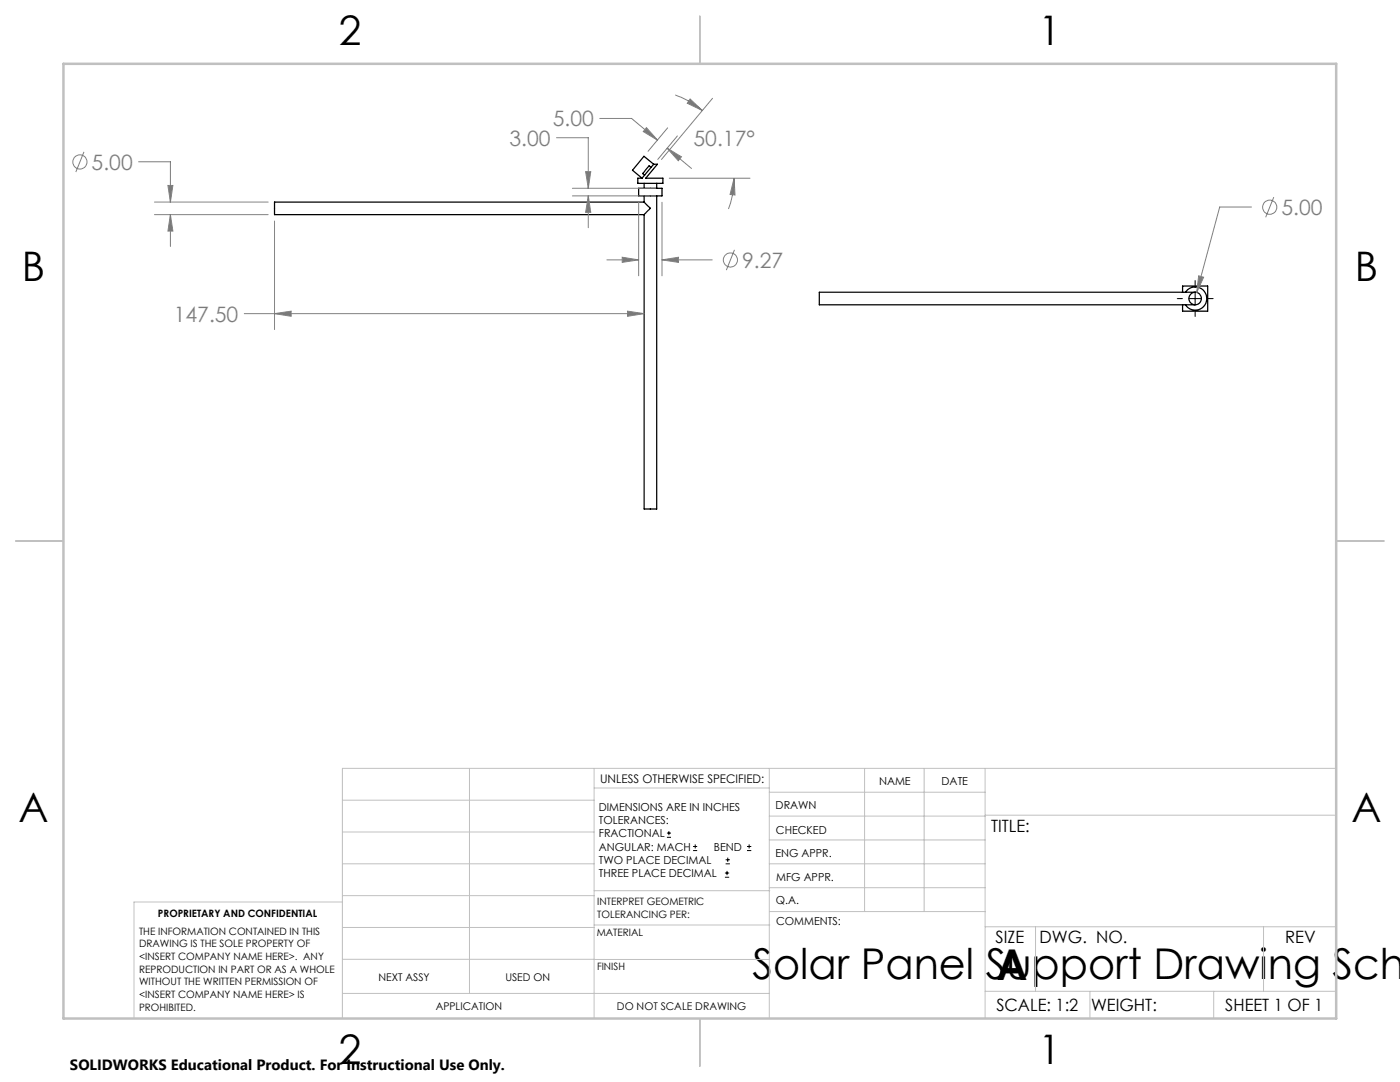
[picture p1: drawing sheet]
<svg xmlns="http://www.w3.org/2000/svg" width="279mm" height="216mm" viewBox="0 0 279 216" stroke-linecap="round" stroke-linejoin="round" font-family="sans-serif">
<g fill="none" stroke="#000" stroke-width=".25">
<path d="M127.5 37.6h4.6v1.5h-4.6zM128.6 36.6v1M128.6 39.1v1.2M129.9 33.4l-.4-.3-1.2 1.4v.1l.4 .4M130.5 32.8h.7l-2.3 2.8h3.4v1h-5v-1h.8M130.5 32.8l-2.4 2.8M130.5 32.8l-2-1.6-2.3 2.8 1.9 1.6M131.1 39.1v62.5h-2.5v-58.8M131.1 36.6v1M128.6 40.3l1.2 1.3-1.2 1.2M128.6 40.3h-73.8v2.5h73.8M236 58.3v-1.2h5v5h-5v-1.3"/>
<path d="M236.6 58.3a2.32 2.32 0 0 1 3.4-.5 2.32 2.32 0 0 1 0 3.5 2.32 2.32 0 0 1-3.4-.5M238.5 58.3h-75v2.5h75"/>
<circle cx="238.5" cy="59.6" r="1.25"/>
</g>
<g fill="none" stroke="#808080" stroke-width=".2">
<path d="M134.8 18.9a17.7 17.7 0 0 1 5.4 3.1M137.7 19.8l2.5 2.2-3-1.4zM142.2 19.6l-10.2 12.2M16.8 30.3l-1.7 4M27.7 32.3h6.3v8M33.5 37h1l-.5 3.3zM111.1 27.5h6.3v10.1M114.2 39.1h16.6M114.2 37.6h16.6M116.9 34.3h1l-.5 3.3zM117.4 39.1l.5 3.3h-1zM117.4 39.1v6.3"/>
<path d="M119.7 23.6h6.3l5.2 4.4M129 25.5l2.2 2.5-2.8-1.8zM133.1 29.6l2.9 1.7-.6 .8zM133.1 29.6l4.9 4M133.2 25.5l-3.9 4.7M133.6 35.6h16.1M135.2 27.1l-3.9 4.7M146.5 35.6l.2 3.3-1-.1zM146.5 35.6a16.9 16.9 0 0 1-1.1 6.1M254.2 39.3l-1.6 4.1M30.8 40.3h22.7M30.8 42.8h22.7"/>
<path d="M34 42.8l.5 3.3h-1zM34 42.8v6.4M54.8 44.1v21.7M121.1 51.9h6.4M124.2 51.3l3.3 .6-3.3 .5zM127.5 40.4v14.6M132.1 51.9l3.3-.6v1.1zM132.1 40.4v14.6M132.1 51.9h10M146.6 49.8l-1.6 4.1M239.2 55l1 .3-1.4 3zM249.8 41.3h-6.4l-4.6 17"/>
<path d="M48.8 62.6h79.8M54.8 62.6l3.3-.5v1zM125.2 62.1l3.4 .5-3.4 .5z"/>
<circle cx="15.9" cy="32.3" r="1.41"/>
<circle cx="145.8" cy="51.9" r="1.41"/>
<circle cx="253.4" cy="41.4" r="1.41"/>
</g>
<g fill="none" stroke="#000" stroke-width=".2">
<path d="M234.9 59.6h1.1M237.2 59.6h2.6M238.5 56v1M238.5 58.3v2.6M241.1 59.6h1M238.5 62.1v1M133.1 167.1h.8M133.1 166.2h.8M133.5 165.8v.9M138.3 169.7h.8M138.3 168.9h.8M138.7 168.5v.8"/>
<path d="M144.7 175h.8M144.7 174.2h.8M144.8 172.4h.9M144.8 171.6h.9M145.1 173.8v.8M145.2 171.1v.9M149.1 169.7h.8M149.1 168.9h.8M149.5 168.5v.8"/>
</g>
<g fill="none" stroke="#c0c0c0" stroke-width=".2">
<path d="M68.3 159.7h50.3M93.7 153.3v44.9M118.6 153.3v49.9M118.6 157.2h34.9M153.5 153.3v49.9M153.5 158.1h43.1M172.5 153.3v28.6M184.4 153.3v28.6M196.6 153.3v49.9M266.7 153.3h-198.4v49.9M68.3 178.7h50.3M68.3 172.4h50.3"/>
<path d="M68.3 166h50.3M68.3 180h-41.6v23.2M118.6 177.7h35M153.5 167.6h43.1M153.5 162.8h43.1M153.5 172.4h43.1M153.5 177.1h43.1M196.6 162.7h70.1M68.3 198.2h85.2M68.3 191.4l85.2 .1M68.3 185.1h50.3M118.6 184.6h35"/>
<path d="M153.6 181.9h43M196.6 197.8h70.1M196.6 184.9h70.1M206.7 184.9v12.9M217.5 197.8v5.4M242.2 197.8v5.4M252.2 184.9v12.9"/>
</g>
<path d="M139.7 3.2v9.5M3.1 107.9h9.6M266.7 107.9h9.5M139.7 203.2v9.6" fill="none" stroke="#c0c0c0" stroke-width=".25"/>
<path d="M12.7 12.7h254v190.5h-254z" fill="none" stroke="#c0c0c0" stroke-width=".5"/>
<path d="M54.8 62.6l3.3-.5v1zM125.2 62.1l3.4 .5-3.4 .5zM33.5 37h1l-.5 3.3zM34 42.8l.5 3.3h-1zM132.1 51.9l3.3-.6v1.1zM124.2 51.3l3.3 .6-3.3 .5zM117.4 39.1l.5 3.3h-1zM116.9 34.3h1l-.5 3.3zM146.5 35.6l.2 3.3-1-.1zM137.7 19.8l2.5 2.2-3-1.4zM129 25.5l2.2 2.5-2.8-1.8zM133.1 29.6l2.9 1.7-.6 .8zM239.2 55l-.4 3.3 1.4-3z" fill="#808080"/>
<g font-size="8.5">
<text x="150.2" y="195.4">Solar Panel Support Drawing Sch</text>
<text x="198.9" y="195.5">A</text>
</g>
<g font-size="8.1">
<text x="67.6" y="8.9">2</text>
<text x="207.3" y="8.9">1</text>
<text x="4.4" y="56.2">B</text>
<text x="270.4" y="56.2">B</text>
<text x="3.7" y="164.1">A</text>
<text x="269.7" y="164.1">A</text>
<text x="67.6" y="212.4">2</text>
<text x="207.3" y="212.4">1</text>
</g>
<g font-size="4.2" fill="#808080">
<text x="101.7" y="29.1">3.00</text>
<text x="110.3" y="25.2">5.00</text>
<text x="138.4" y="29.1">50.17°</text>
<text x="18.3" y="33.8">5.00</text>
<text x="255.7" y="42.9">5.00</text>
<text x="148.1" y="53.4">9.27</text>
<text x="34.7" y="64.2">147.50</text>
</g>
<g font-size="3.4">
<text x="197.8" y="166">TITLE:</text>
<text x="198.7" y="188.1">SIZE</text>
<text x="207.5" y="188.1">DWG. NO.</text>
<text x="256.5" y="188.2">REV</text>
<text x="198.8" y="201.7">SCALE: 1:2</text>
<text x="217.7" y="201.8">WEIGHT:</text>
<text x="244.5" y="201.7">SHEET 1 OF 1</text>
</g>
<text font-size="3" x="14" y="213.5">SOLIDWORKS Educational Product. For Instructional Use Only.</text>
<text font-size="2.4" x="119.8" y="156.2">UNLESS OTHERWISE SPECIFIED:</text>
<g font-size="2.2">
<text x="119.5" y="161.8">DIMENSIONS ARE IN INCHES</text>
<text x="154.8" y="161.4">DRAWN</text>
<text x="175.4" y="156.6">NAME</text>
<text x="187.9" y="156.7">DATE</text>
<text x="119.5" y="164.4">TOLERANCES:</text>
<text x="119.5" y="167.1">FRACTIONAL</text>
<text x="154.9" y="166.3">CHECKED</text>
<text x="119.5" y="169.7">ANGULAR: MACH</text>
<text x="119.5" y="172.4">TWO PLACE DECIMAL</text>
<text x="142.5" y="169.7">BEND</text>
<text x="154.8" y="171">ENG APPR.</text>
<text x="119.5" y="175">THREE PLACE DECIMAL</text>
<text x="154.9" y="175.7">MFG APPR.</text>
<text x="154.9" y="180.4">Q.A.</text>
<text x="154.9" y="184.6">COMMENTS:</text>
</g>
<g font-size="2.1">
<text x="75.5" y="195.7">NEXT ASSY</text>
<text x="100.9" y="195.7">USED ON</text>
<text x="86.9" y="201.5">APPLICATION</text>
<text x="123.1" y="201.6">DO NOT SCALE DRAWING</text>
</g>
<g font-size="2">
<text x="31.5" y="182.9">PROPRIETARY AND CONFIDENTIAL</text>
<text x="119.2" y="180.6">INTERPRET GEOMETRIC</text>
<text x="119.2" y="183.1">TOLERANCING PER:</text>
<text x="27.8" y="186.5">THE INFORMATION CONTAINED IN THIS</text>
<text x="27.8" y="189">DRAWING IS THE SOLE PROPERTY OF</text>
<text x="27.8" y="191.6">&lt;INSERT COMPANY NAME HERE&gt;. ANY</text>
<text x="119.1" y="186.7">MATERIAL</text>
<text x="27.8" y="194.1">REPRODUCTION IN PART OR AS A WHOLE</text>
<text x="27.8" y="196.6">WITHOUT THE WRITTEN PERMISSION OF</text>
<text x="119.1" y="193.5">FINISH</text>
<text x="27.8" y="199.1">&lt;INSERT COMPANY NAME HERE&gt; IS</text>
<text x="27.8" y="201.7">PROHIBITED.</text>
</g>
</svg>
